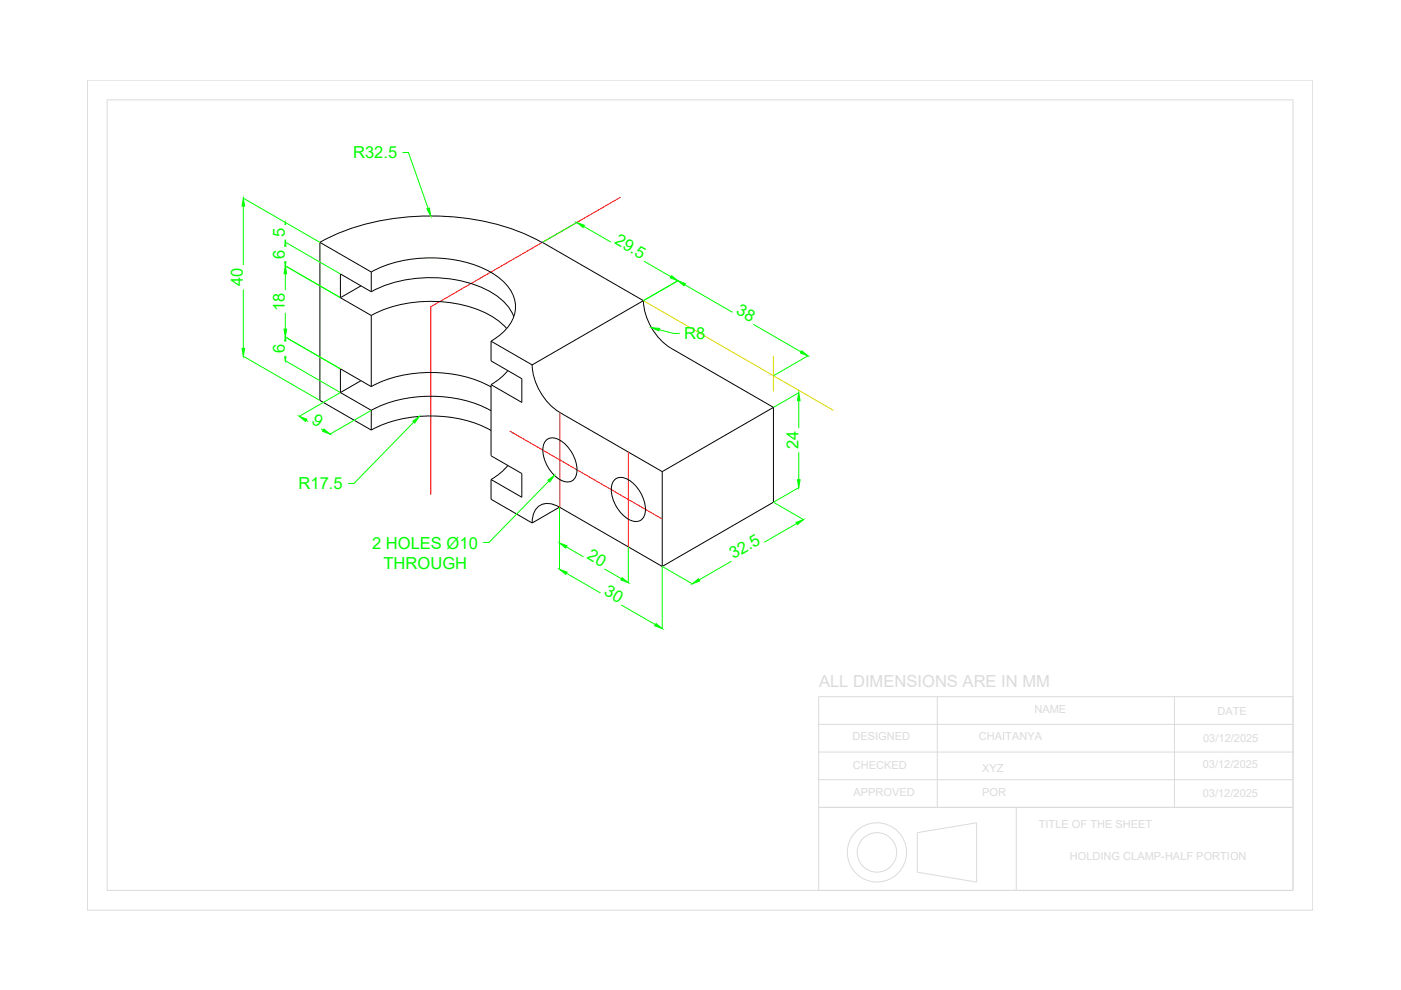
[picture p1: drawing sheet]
<svg xmlns="http://www.w3.org/2000/svg" width="297mm" height="210mm" viewBox="0 0 297 210" stroke-linecap="round" stroke-linejoin="round" font-family="sans-serif">
<!-- layer: 0 -->
<g fill="none" stroke="#000" stroke-width=".21">
<path d="M67.8 51.4l10.9 6.3M67.8 51.4v33.5l10.9 6.3M67.8 51.4a49.9 49.9 0 0 1 28.2-5.4 46.2 46.2 0 0 1 18.9 5.4M78.7 57.7a28.1 28.1 0 0 1 25.3 0 9.5 9.5 0 0 1 5.3 6.8 7.8 7.8 0 0 1-3.9 7l-1.3 .8M78.7 57.7v4.2M115 51.4l21.4 12.3M72.2 63.1l6.5 3.8M76.5 60.6l-4.3 2.5M78.7 61.9a28.3 28.3 0 0 1 24.8-.3 11.1 11.1 0 0 1 5.4 5.5M78.7 66.9a28.1 28.1 0 0 1 25.4 .1 12.9 12.9 0 0 1 3.3 2.7M78.7 61.9l-6.5-3.8v5M78.7 66.9v15.1"/>
<path d="M91.3 65h.1M104.1 72.3v4.2l6.5 3.8v5l-6.5-3.7v15l6.5 3.8v5l-6.5-3.7M107.7 78.6l-1.8 1.8-1.8 1.1M112.8 77.4a12.8 12.8 0 0 0 5.8 10l21.8 12.6M136.4 63.7l-23.6 13.7-8.7-5.1M136.4 63.7a12.8 12.8 0 0 0 5.8 10.1l21.8 12.6M72.2 83.2l6.5 3.8M76.5 80.7l-4.3 2.5M78.7 82a28.1 28.1 0 0 1 25.4 .1M78.7 87a28.1 28.1 0 0 1 25.4 .1M78.7 91.2a28.1 28.1 0 0 1 25.4 .1M78.7 82l-6.5-3.8v5"/>
<path d="M78.7 87v4.2M107.7 98.7l-1.8 1.8-1.8 1.2M108.7 91.7l.1 .1M115.7 93.4a2.46 2.46 0 0 1 3.3 .1 7.6 7.6 0 0 1 3.2 7.1 2.04 2.04 0 0 1-3.2 1.3 7.6 7.6 0 0 1-3.8-7.5zM140.4 100v20.1M164 86.4l-23.6 13.6M164 86.4v20.1l-23.6 13.6M104.1 101.7v4.2l8.7 5M118.6 107.5l21.8 12.6M118.6 107.5l-5.8 3.4M118.6 107.5a3.6 3.6 0 0 0-5.1 .7l-.6 1.6-.1 1.1M130.2 101.8a2.46 2.46 0 0 1 3.3 .1 7.6 7.6 0 0 1 3.2 7.1 2.04 2.04 0 0 1-3.2 1.2 7.6 7.6 0 0 1-3.8-7.4z"/>
</g>
<!-- layer: centerline -->
<path d="M131.6 41.8l-40.3 23.2M91.3 65v39.9M108.1 91.4l32.4 18.7M118.7 87.5v20.1M133.2 95.8v20.2" fill="none" stroke="#f00" stroke-width=".21"/>
<!-- layer: dimension line -->
<g fill="none" stroke="#0f0" stroke-width=".21">
<path d="M85.3 32.3h1.3l4.2 11.9M51.5 42l16.3 9.4M51.6 43.7v30.2M60.4 56.3l11.7 6.8M60.4 51.3l11.7 6.8M60.5 48.8v.9M60.5 53v1.7M60.5 58v11.8M122.4 47.1l-7.4 4.3M123.8 48l18.5 10.7M143.8 59.5l-7.4 4.2M51.5 75.5l16.3 9.4"/>
<path d="M60.4 76.4l11.7 6.8M60.4 71.4l11.7 6.8M60.5 73.1v1.7M139.7 69.9l3.1 .8h1.3M145.2 60.4l24.6 14.2M171.4 75.4l-7.4 4.2M64.9 89.1l3.6 2.1M72.1 83.3l-8.7 5M78.7 87l-8.8 5.1M87.7 89.5l-12.6 13h-1.3M169.4 85v16.7M169.4 83.2l-5.4 3.2"/>
<path d="M116.4 102l-12.7 13h-1.3M118.6 107.6v13.2M120.1 116l11.7 6.7M133.2 116v7.6M164 106.5l6.4 3.7M168.9 111l-20.7 12M169.4 103.3l-5.4 3.2M120.1 121.5l18.9 10.9M140.4 120.2v13.2M140.4 120.1l6.5 3.7"/>
</g>
<g fill="#0f0" stroke="#0f0" stroke-width=".21">
<path d="M60.2 74.8h.6l-.3 1.7z"/>
<path d="M60.5 71.5l.3 1.6h-.6z"/>
<path d="M60.2 69.8h.6l-.3 1.7z"/>
<path d="M60.5 56.4l.3 1.6h-.6z"/>
<path d="M60.2 54.7h.6l-.3 1.7z"/>
<path d="M60.5 51.3l.3 1.7h-.6z"/>
<path d="M60.2 49.7h.6l-.3 1.6z"/>
<path d="M60.5 47.2l.3 1.6h-.6z"/>
<path d="M51.3 73.9h.6l-.3 1.6z"/>
<path d="M51.6 42l.3 1.7h-.6z"/>
<path d="M63.5 88.3l1.5 .6-.2 .4z"/>
<path d="M68.7 91l1.3 1-1.6-.6z"/>
<path d="M118.6 115.1l1.6 .6-.3 .5z"/>
<path d="M131.9 122.5l1.3 1.1-1.6-.6z"/>
<path d="M139.1 132.2l1.3 1.1-1.6-.6z"/>
<path d="M118.6 120.7l1.6 .6-.3 .5z"/>
<path d="M116.2 101.8l1.3-1-.9 1.4z"/>
<path d="M87.5 89.3l1.4-1-1 1.4z"/>
<path d="M90.5 44.3l.5-.2 .3 1.7z"/>
<path d="M122.3 47.2l1.6 .6-.3 .4z"/>
<path d="M142.4 58.4l1.3 1.1-1.6-.6z"/>
<path d="M143.7 59.5l1.6 .6-.3 .5z"/>
<path d="M170 74.4l1.3 1.1-1.6-.7z"/>
<path d="M169.4 83.3l.2 1.7h-.5z"/>
<path d="M169.1 101.7h.5l-.2 1.7z"/>
<path d="M146.8 123.8l1.3-1.1 .3 .5z"/>
<path d="M168.8 110.8l1.6-.6-1.3 1z"/>
<path d="M138.1 69.5l1.7 .1-.1 .6z"/>
</g>
<g fill="#fff" stroke="#fff" stroke-width=".21">
<path d="M57.2 72.5v2.9h3.9zM57.2 72.5h3.9v2.9z"/>
<path d="M57.2 61.6v4.6h3.9zM57.2 61.6h3.9v4.6z"/>
<path d="M57.2 52.4v2.9h3.9zM57.2 52.4h3.9v2.9z"/>
<path d="M57.3 47.8v2.9h3.8zM57.3 47.8h3.8v2.9z"/>
<path d="M48.4 56.3v4.9h3.8zM48.4 56.3h3.8v4.9z"/>
<path d="M67.1 86.6l-1.9 3.3 4.4-1.8zM65.2 89.9l4.4-1.8-1.9 3.3z"/>
<path d="M125.4 115.3l-1.9 3.3 6.2-.8zM123.5 118.6l6.2-.8-1.9 3.3z"/>
<path d="M129 123l-1.9 3.3 6.1-.9zM127.1 126.3l6.1-.9-1.9 3.3z"/>
<path d="M131.2 48.6l-1.9 3.3 8.7 .6zM129.3 51.9l8.7 .6-1.9 3.3z"/>
<path d="M157 63.5l-1.9 3.3 6.1-.9zM155.1 66.8l6.1-.9-1.9 3.3z"/>
<path d="M166.2 90.9v4.9h3.7zM166.2 90.9h3.7v4.9z"/>
<path d="M153.6 116.1l1.9 3.3 4.8-7.2zM160.3 112.2l1.9 3.3-6.7 3.9z"/>
</g>
<!-- layer: Reference line -->
<path d="M136.4 63.7l40.3 23.3M164 75.5v7.5" fill="none" stroke="#dd0" stroke-width=".21"/>
<!-- layer: TEXT -->
<g fill="none" stroke="#dbdbdb" stroke-width=".21">
<path d="M18.5 17h259.8v176h-259.8zM22.7 21.2h251.4v167.6h-251.4zM173.6 147.7h100.5v41.1h-100.5zM173.6 153.6h100.5M173.6 159.5h100.5M198.7 147.7v23.5M249 147.7v23.5M173.6 165.3h100.5M173.6 171.2h100.5M194.5 176.5l12.6-2.1v12.6l-12.6-2.1zM215.5 171.2v17.6"/>
<circle cx="185.9" cy="180.7" r="6.3"/>
<circle cx="185.9" cy="180.7" r="4.2"/>
</g>
<g font-size="3.5" fill="#0f0">
<text x="74.9" y="33.6">R32.5</text>
<text x="60.4" y="50.2" transform="rotate(-90 60.4 50.2)">5</text>
<text x="130.1" y="51.6" transform="rotate(30 130.1 51.6)">29.5</text>
<text x="60.4" y="54.8" transform="rotate(-90 60.4 54.8)">6</text>
<text x="51.5" y="60.7" transform="rotate(-90 51.5 60.7)">40</text>
<text x="60.4" y="66" transform="rotate(-90 60.4 66)">18</text>
<text x="145.1" y="72">R8</text>
<text x="155.9" y="66.4" transform="rotate(30 155.9 66.4)">38</text>
<text x="60.4" y="74.9" transform="rotate(-90 60.4 74.9)">6</text>
<text x="65.9" y="89.6" transform="rotate(30 65.9 89.6)">9</text>
<text x="169.3" y="95.3" transform="rotate(-90 169.3 95.3)">24</text>
<text x="63.3" y="103.8">R17.5</text>
<text x="78.9" y="116.4">2 HOLES Ø10</text>
<text x="124.3" y="118.3" transform="rotate(30 124.3 118.3)">20</text>
<text x="155.6" y="118.6" transform="rotate(-30 155.6 118.6)">32.5</text>
<text x="81.3" y="120.6">THROUGH</text>
<text x="127.9" y="125.9" transform="rotate(30 127.9 125.9)">30</text>
</g>
</svg>
